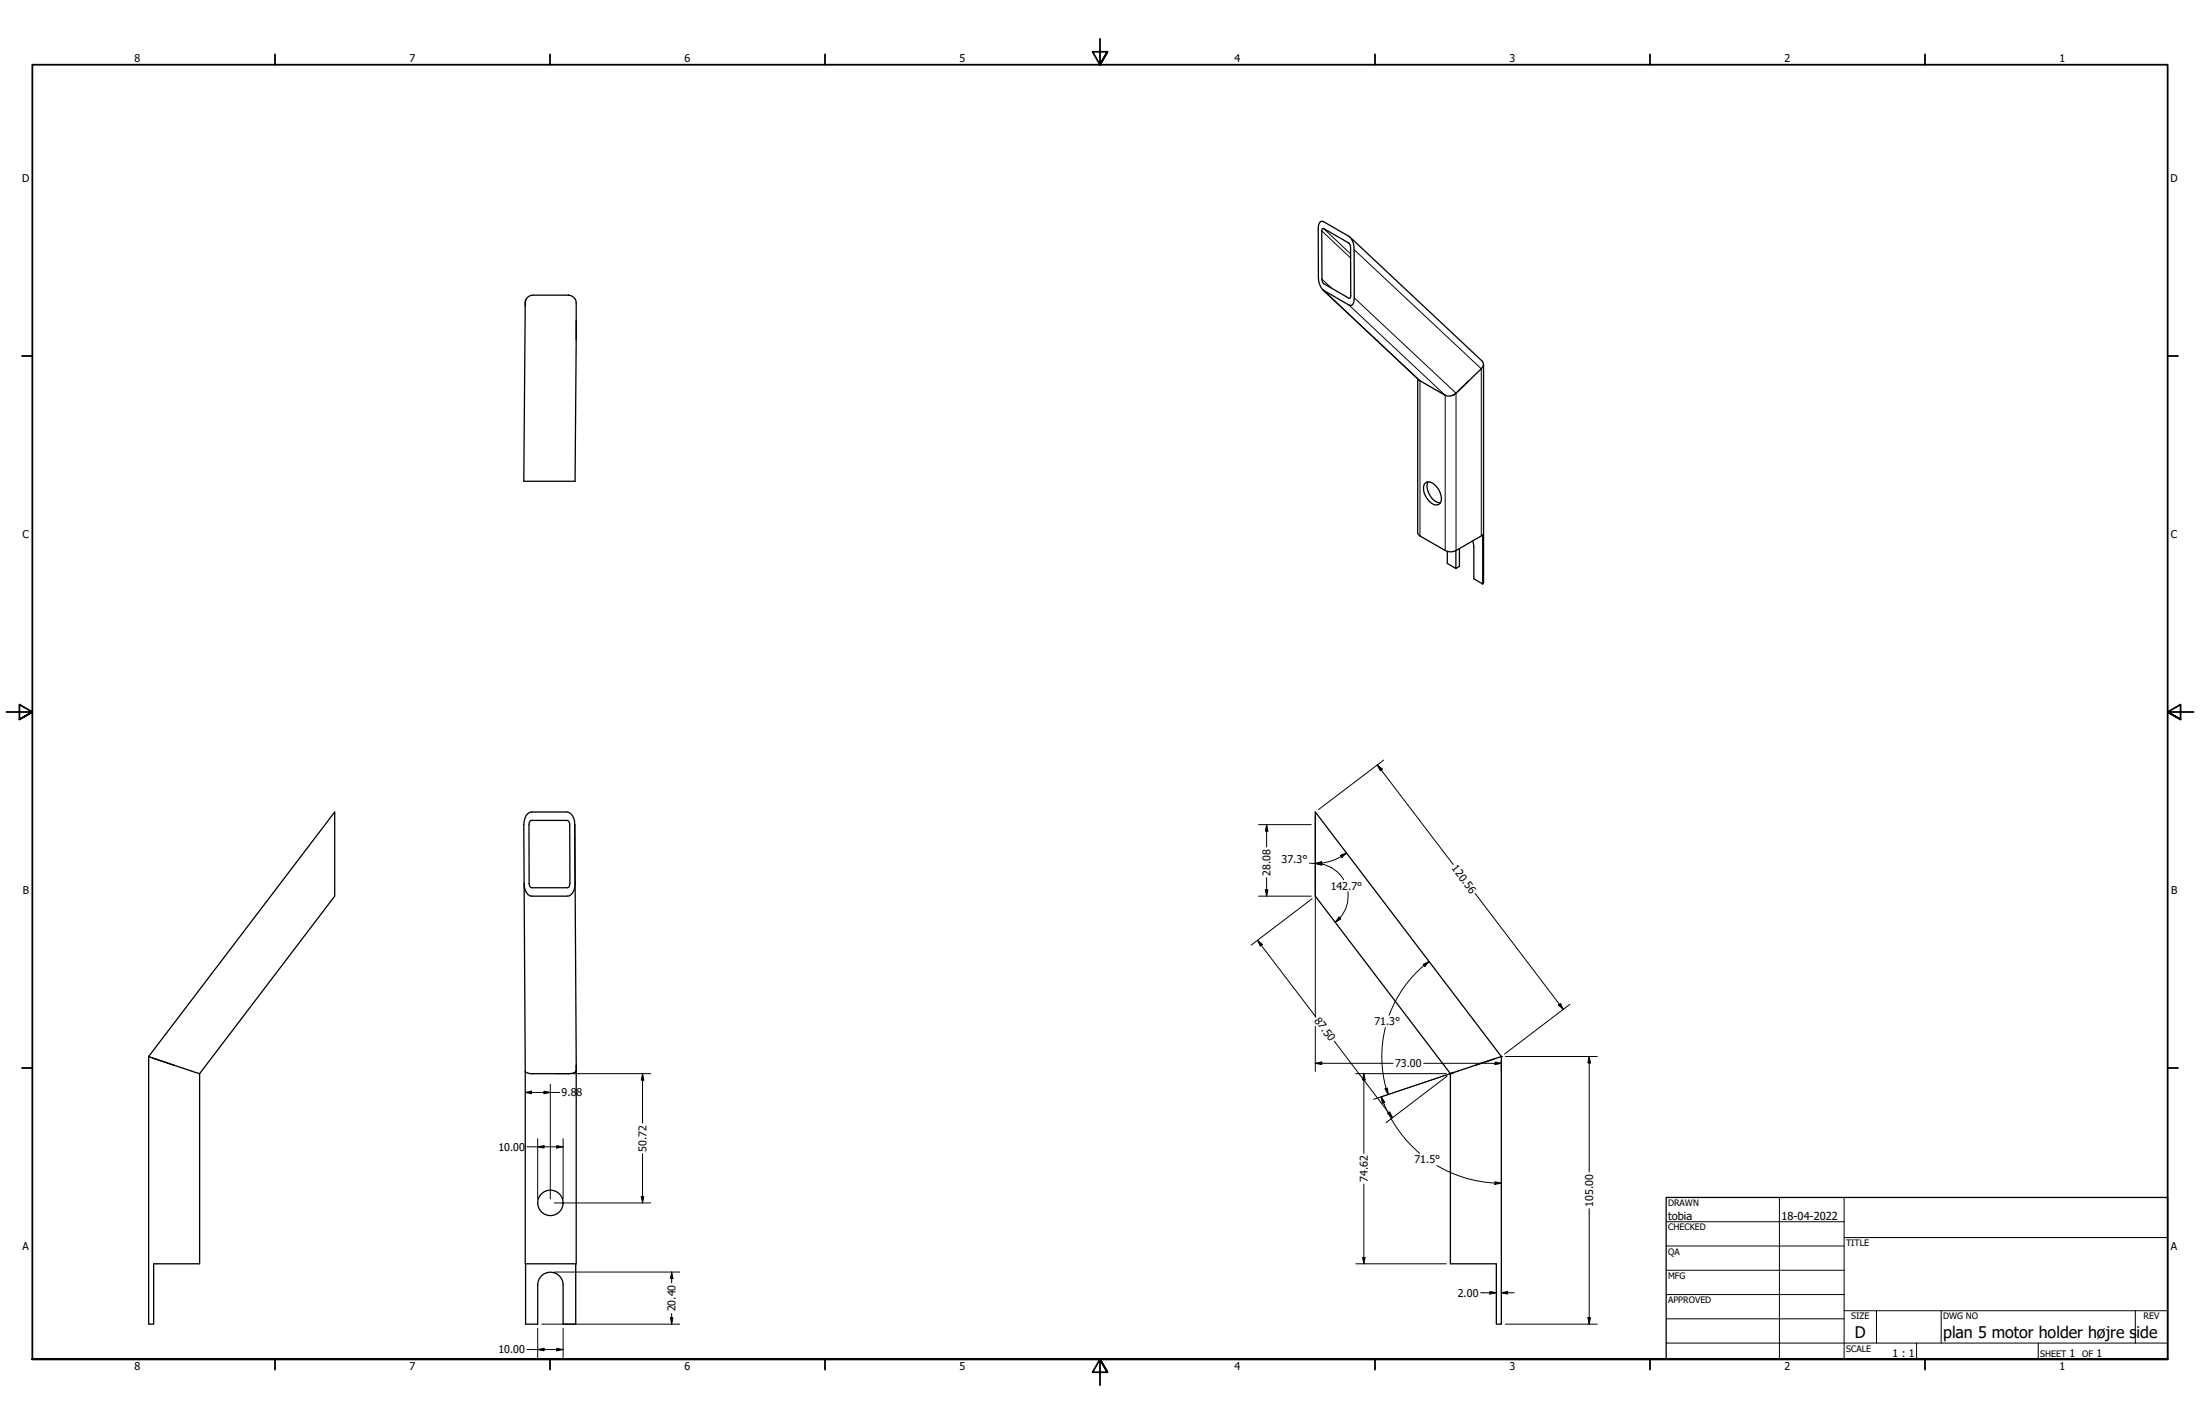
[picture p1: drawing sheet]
<svg xmlns="http://www.w3.org/2000/svg" width="864mm" height="559mm" viewBox="0 0 864 559" stroke-linecap="round" stroke-linejoin="round" font-family="sans-serif">
<!-- layer: Visible (ANSI) -->
<g fill="none" stroke="#000" stroke-width=".51">
<path d="M518 87.3l1-.5 .6 .2 9.9 5.7a6.3 6.3 0 0 1 2.1 5.3v18.9a2.6 2.6 0 0 1-1.5 3l-10.5-5.9-1-1.2a7.3 7.3 0 0 1-1.1-4.1v-18.9zM519 89.8l.6-.1 9.9 5.7 .5 .7 .2 20-.4 1-10.2-5.8-.5-.7zM529.8 93l52.1 48.7a1.99 1.99 0 0 1-.4 3l-9.9 9.6M206.2 118.9v1.2M206.6 117.4l-.4 1.5M206.8 117l1.5-1 .9-.2h14a3.2 3.2 0 0 1 3 3.1l-.5 69.9h-20.1l.6-70zM519.2 113.7l37.8 35.5 10.3 5.9a3.8 3.8 0 0 0 4.3-.8M226.2 125.9v7.2M556.5 148.7v60.4l.9 1.2 9.9 5.7a4.5 4.5 0 0 0 4.3 0l10.4-6.1v19.3M557.4 149.4h.1M571.6 154.3l-1.3 .8M576.5 149.5l-4.9 4.8"/>
<path d="M582.4 143.1v85.3l-.4 .8M559.6 189.5a2.67 2.67 0 0 1 3.4 .6 7.5 7.5 0 0 1 2.7 6.6 2.14 2.14 0 0 1-3.7 .8 7.2 7.2 0 0 1-2.9-7.4zM560.6 189a6.6 6.6 0 0 0 4.8 8.4M568.1 216.3v4.8l3.4 2M572.9 215.3v6.9l-1.4 .9v-7M578.1 212.3l.4 2.3v12.5l3.5 2.1M208.2 322.1l14.4-.2a1.56 1.56 0 0 1 1 1.7l.1 23.1a1.33 1.33 0 0 1-.9 1.7h-14.1a1.43 1.43 0 0 1-1-1.7l-.1-23.1zM205.7 346.8l.5 73.6M225.7 346.7a4.3 4.3 0 0 1-2.9 5h-14.1a4.3 4.3 0 0 1-3-5l-.1-23.1a4.4 4.4 0 0 1 3-5h14a4.4 4.4 0 0 1 3 5l.6 96.7M58.4 414.7v104.9h1.9v-23.7h18.1v-74.6M58.4 414.6l73-96v33.1l-53 69.6M58.4 414.7l2.9 1"/>
<path d="M58.4 414.6v.1M59.9 415.2l1.4 .5M61.3 415.7l17.1 5.6M226.2 418v77.9h-20v-75.5M586.4 415.6l-17.1 5.7M586.4 415.6l-7.1 2.4M589.3 414.6v105h-1.9v-23.7h-18.1v-74.6M589.3 414.6l-73-96v33.1l53 69.6M589.3 414.6v.1M589.3 414.6l-2.9 1M206.2 420.4a2.66 2.66 0 0 0 3 .9M209.1 421.3h.1"/>
<path d="M226.2 420.3l-.4 .5M226.2 420.3l-1.3 .8-1.8 .2h-13.9M570.9 420.8l-1.6 .5M206.3 495.9v23.7h4.8v-15.4a5 5 0 0 1 5-5 5 5 0 0 1 4.9 5v15.4h5v-23.7"/>
<circle cx="216.1" cy="472" r="5"/>
</g>
<g fill="#000">
<circle cx="58.4" cy="414.6" r=".25"/>
<circle cx="589.3" cy="414.6" r=".25"/>
<circle cx="78.4" cy="421.3" r=".25"/>
<circle cx="569.3" cy="421.3" r=".25"/>
</g>
<!-- layer: Visible Narrow (ANSI) -->
<path d="M518.9 90.6l11.3 10.6M519.6 89.7l10.6 9.9M529.5 95.4l.2 .2M531.6 98l49.9 46.7v65.6M518.9 109.5l3.8 3.5M519.6 114l37.8 35.4v60.9M529.5 119.7l37.8 35.4v60.9M531.6 116.9l40 37.4v61.7" fill="none" stroke="#000" stroke-width=".39"/>
<!-- layer: Border (ANSI) -->
<g fill="none" stroke="#000" stroke-width=".7">
<path d="M431.8 15.2v10.2l-2.9-5.1h5.8l-2.9 5.1 2.9-5.1M107.9 21.3v4.1M215.9 21.3v4.1M323.8 21.3v4.1M539.8 21.3v4.1M647.7 21.3v4.1M755.6 21.3v4.1M8.6 139.7h4.1M850.9 139.7h4.1M2.5 279.4h10.2l-5.1-2.9v5.8l5.1-2.9-5.1 2.9M861.1 279.4h-10.2l5.1-2.9v5.8l-5.1-2.9 5.1 2.9M8.6 419.1h4.1"/>
<path d="M850.9 419.1h4.1M12.7 533.4v-508h838.2v508h-838.2h838.2M107.9 533.4v4.1M215.9 533.4v4.1M323.8 533.4v4.1M434.7 538.5l-2.9-5.1 2.9 5.1h-5.8l2.9-5.1v10.2M539.8 533.4v4.1M647.7 533.4v4.1M755.6 533.4v4.1"/>
</g>
<!-- layer: Title (ANSI) -->
<g fill="none" stroke="#000" stroke-width=".39">
<path d="M654 479.4h69.9M698.5 469.9v63.5M723.9 469.9v63.5M654 488.9h69.9M654 498.5h69.9M723.9 485.6h127M654 508h69.9M654 517.5h69.9M723.9 514.3h127M736.6 514.3v12.7M762 514.3v12.7M838.2 514.3v12.7"/>
<path d="M654 527h196.9M752.3 527v6.4M800.1 527v6.4"/>
</g>
<path d="M654 469.9h196.9v63.5h-196.9z" fill="none" stroke="#000" stroke-width=".51"/>
<!-- layer: Dimension (ANSI) -->
<g fill="none" stroke="#000" stroke-width=".39">
<path d="M543.2 298.3l-25.6 19.4M540.6 300.2l2 1.6-.8 .7zM540.6 300.2l29.8 39M494 323.6h20.7M497.2 323.6l.5 2.5h-1zM497.2 323.6v8.8M514 338.7l2.3 .1M516.3 338.8l2.6-.2-.1 .9zM516.3 338.8l2.5-.7 .1 1.1zM516.3 320.2v78.9M526.2 335.7l2.4-1-1.9 1.8zM528.6 334.7a20.2 20.2 0 0 1-12.3 4.1 12.9 12.9 0 0 1 11.2 6.4"/>
<path d="M494 351.7h20.7M496.7 349.2h1l-.5 2.5zM497.2 344.4v7.3M515 352.7l-23.9 18.2M525.7 359.9l.6 .7-2.2 1.3zM529.1 349.9a12.9 12.9 0 0 1-5 12M579.1 350.6l34.6 45.5M493.6 369l2 1.6-.9 .7zM493.6 369l22.9 30M558.7 378.5l2.3-1.2-1.7 1.9zM559 378.9a46.9 46.9 0 0 0-13.7 19.5M561 377.3l-2 1.5"/>
<path d="M611.8 394.4l.8-.6 1.1 2.3zM616.2 394.1l-25.6 19.5M516.3 417.3l2.6-.5v1zM516.3 417.3h30.6M516.3 402.8v17.6M523.7 408.6l22.9 30M543.8 403.2a46.9 46.9 0 0 0 .3 23.9M558.9 417.3h30.4M586.9 416.8l2.4 .5-2.4 .5zM589.3 416.2v4.2M590.9 414.6h36.1M623.8 414.6l.5 2.5h-1z"/>
<path d="M623.8 414.6v45.3M206.2 428.7l2.5-.5v1zM206.2 428.7h13.5M213.6 428.2l2.4 .5-2.4 .5zM216 425.5v45M217.7 421.3h37.7M252.2 421.3l.5 2.6h-1zM252.2 421.3v19.4M532.2 421.3h35.6M535.4 421.3l.5 2.5h-1zM535.4 421.3v31.3M541.9 430.5l28.9-9.7-31.6 10.6"/>
<path d="M542.2 430.4l1.4 2.2-1 .3zM542.2 430.4a50.1 50.1 0 0 0 15.1 22.2M543.7 427.3l.9-.3 .3 2.5zM544.2 427.1l.7 2.4M544.7 436.9l.8-.6 1.1 2.3zM568.1 422.3l-24 18.3M206.8 450h14.2M211.1 450l2.5-.4v.9zM211.1 446.8v23.7M218.6 449.6l2.4 .4-2.4 .5zM221 446.8v23.7M252.2 452.7v19.4"/>
<path d="M564 457.3a49.7 49.7 0 0 0 25.3 7M217.6 472.1h37.8M251.7 469.6h1l-.5 2.5zM535.4 464.6v31.3M586.9 463.7l2.4 .6-2.5 .5zM623.8 474.3v45.3M217.6 499.2h49.2M263.7 499.2l.5 2.5h-1zM263.7 499.2v4.2M532.2 495.9h35.6M534.9 493.5h1l-.5 2.4zM212.7 519.6h54.1"/>
<path d="M263.2 517.1h1l-.5 2.5zM263.7 515.4v4.2M581.2 507.3h6.2M584.8 506.8l2.6 .5-2.6 .5zM589.3 507.3l2.5-.5v1zM589.3 507.3h5.1M590.9 519.6h36.1M623.3 517.1h1l-.5 2.5zM206.8 529.6h14.2M211.1 529.6l2.5-.5v1zM211.1 521.2v11.6M218.6 529.1l2.4 .5-2.4 .5z"/>
<path d="M221 521.2v11.6"/>
</g>
<g fill="#000">
<path d="M540.6 300.2l2 1.6-.8 .7z" fill-rule="evenodd"/>
<path d="M497.2 323.6l.5 2.5h-1z" fill-rule="evenodd"/>
<path d="M516.3 338.8l2.5-.7 .1 1.1z" fill-rule="evenodd"/>
<path d="M516.3 338.8l2.6-.2-.1 .9z" fill-rule="evenodd"/>
<path d="M526.2 335.7l2.4-1-1.9 1.8z" fill-rule="evenodd"/>
<path d="M496.7 349.2h1l-.5 2.5z" fill-rule="evenodd"/>
<path d="M525.7 359.9l.6 .7-2.2 1.3z" fill-rule="evenodd"/>
<path d="M493.6 369l2 1.6-.9 .7z" fill-rule="evenodd"/>
<path d="M558.7 378.5l2.3-1.2-1.7 1.9z" fill-rule="evenodd"/>
<path d="M611.8 394.4l.8-.6 1.1 2.3z" fill-rule="evenodd"/>
<path d="M516.3 417.3l2.6-.5v1z" fill-rule="evenodd"/>
<path d="M586.9 416.8l2.4 .5-2.4 .5z" fill-rule="evenodd"/>
<path d="M623.8 414.6l.5 2.5h-1z" fill-rule="evenodd"/>
<path d="M206.2 428.7l2.5-.5v1z" fill-rule="evenodd"/>
<path d="M213.6 428.2l2.4 .5-2.4 .5z" fill-rule="evenodd"/>
<path d="M252.2 421.3l.5 2.6h-1z" fill-rule="evenodd"/>
<path d="M535.4 421.3l.5 2.5h-1z" fill-rule="evenodd"/>
<path d="M542.2 430.4l1.4 2.2-1 .3z" fill-rule="evenodd"/>
<path d="M543.7 427.3l.9-.3 .3 2.5z" fill-rule="evenodd"/>
<path d="M544.7 436.9l.8-.6 1.1 2.3z" fill-rule="evenodd"/>
<path d="M211.1 450l2.5-.4v.9z" fill-rule="evenodd"/>
<path d="M218.6 449.6l2.4 .4-2.4 .5z" fill-rule="evenodd"/>
<path d="M251.7 469.6h1l-.5 2.5z" fill-rule="evenodd"/>
<path d="M586.9 463.7l2.4 .6-2.5 .5z" fill-rule="evenodd"/>
<path d="M534.9 493.5h1l-.5 2.4z" fill-rule="evenodd"/>
<path d="M263.2 517.1h1l-.5 2.5z" fill-rule="evenodd"/>
<path d="M263.7 499.2l.5 2.5h-1z" fill-rule="evenodd"/>
<path d="M584.8 506.8l2.6 .5-2.6 .5z" fill-rule="evenodd"/>
<path d="M589.3 507.3l2.5-.5v1z" fill-rule="evenodd"/>
<path d="M623.3 517.1h1l-.5 2.5z" fill-rule="evenodd"/>
<path d="M211.1 529.6l2.5-.5v1z" fill-rule="evenodd"/>
<path d="M218.6 529.1l2.4 .5-2.4 .5z" fill-rule="evenodd"/>
</g>
<g font-size="6.3">
<text x="728.1" y="524.9">D</text>
<text x="762.8" y="525">plan 5 motor holder højre s</text>
<text x="838.7" y="525">ide</text>
</g>
<g font-size="4.3">
<text x="654.8" y="478.6">tobia</text>
<text x="699.3" y="478.6">18-04-2022</text>
</g>
<g font-size="4.2">
<text x="52.8" y="24.4">8</text>
<text x="160.8" y="24.4">7</text>
<text x="268.7" y="24.4">6</text>
<text x="376.7" y="24.4">5</text>
<text x="484.6" y="24.4">4</text>
<text x="592.6" y="24.4">3</text>
<text x="700.5" y="24.4">2</text>
<text x="808.5" y="24.4">1</text>
<text x="8.8" y="71.4">D</text>
<text x="852" y="71.4">D</text>
<text x="8.9" y="211.1">C</text>
<text x="852.2" y="211.1">C</text>
<text x="503.1" y="338.6">37.3°</text>
<text x="569.7" y="340.8" transform="rotate(53 569.7 340.8)">120.56</text>
<text x="498.7" y="343.6" transform="rotate(-90 498.7 343.6)">28.08</text>
<text x="9" y="350.8">B</text>
<text x="522.4" y="349.1">142.7°</text>
<text x="852.2" y="350.8">B</text>
<text x="515.7" y="400.6" transform="rotate(53 515.7 400.6)">87.50</text>
<text x="539.5" y="402.3">71.3°</text>
<text x="547.6" y="418.8">73.00</text>
<text x="220.5" y="430.2">9.8</text>
<text x="226.3" y="430.2">8</text>
<text x="195.6" y="451.5">10.00</text>
<text x="253.7" y="451.9" transform="rotate(-90 253.7 451.9)">50.72</text>
<text x="555.2" y="456.4">71.5°</text>
<text x="536.9" y="463.9" transform="rotate(-90 536.9 463.9)">74.62</text>
<text x="625.3" y="473.5" transform="rotate(-90 625.3 473.5)">105.00</text>
<text x="8.9" y="490.5">A</text>
<text x="852.2" y="490.5">A</text>
<text x="572.3" y="508.8">2.00</text>
<text x="265.2" y="514.6" transform="rotate(-90 265.2 514.6)">20.40</text>
<text x="195.6" y="531.1">10.00</text>
<text x="742.9" y="532.6">1 : 1</text>
<text x="812.4" y="532.6">1</text>
<text x="823" y="532.6">1</text>
<text x="52.8" y="537.5">8</text>
<text x="160.8" y="537.5">7</text>
<text x="268.7" y="537.5">6</text>
<text x="376.7" y="537.5">5</text>
<text x="484.6" y="537.5">4</text>
<text x="592.6" y="537.5">3</text>
<text x="700.5" y="537.5">2</text>
<text x="808.5" y="537.5">1</text>
</g>
<g font-size="3.5">
<text x="654.8" y="473.2">DRAWN</text>
<text x="654.8" y="482.8">CHECKED</text>
<text x="724.7" y="488.9">TITLE</text>
<text x="654.8" y="492.3">QA</text>
<text x="654.8" y="501.8">MFG</text>
<text x="654.8" y="511.4">APPROVED</text>
<text x="726.7" y="517.7">SIZE</text>
<text x="762.8" y="517.7">DWG NO</text>
<text x="841.4" y="517.7">REV</text>
<text x="724.7" y="530.4">SCALE</text>
<text x="800.9" y="532.6">SHEET</text>
<text x="817.4" y="532.6">OF</text>
</g>
</svg>
